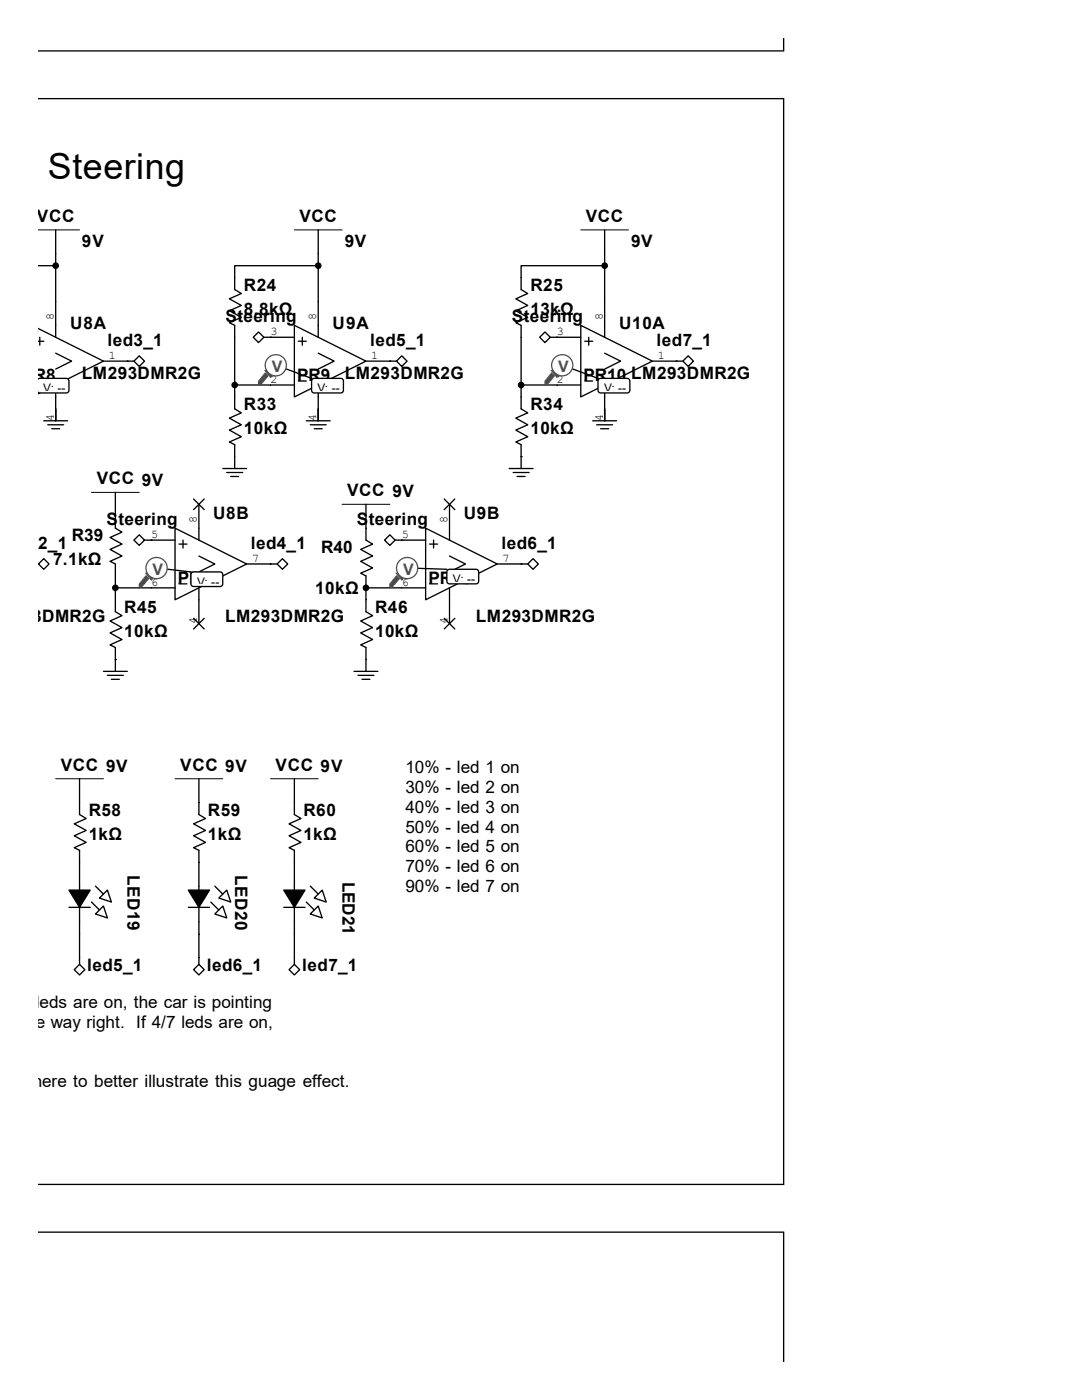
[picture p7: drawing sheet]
<svg xmlns="http://www.w3.org/2000/svg" width="216mm" height="279mm" viewBox="0 0 216 279" stroke-linecap="round" stroke-linejoin="round" font-family="sans-serif">
<g fill="none" stroke="#000" stroke-width=".26">
<path d="M7.6 19.7h148.8M156.4 7.6v2.6h-148.8M156.4 19.7v216.7h-148.8M156.4 19.7h.1M7.6 53h3.5M11.1 45.9v21.4M63.5 53h-16.7v4.8l1.4 .8-2.4 1 2.4 1.4-2.4 1 2.4 1.3-2.4 1.1 1 .5v16.7l1.4 .8-2.4 1 2.4 1.4-2.4 1 2.4 1.4-2.4 1 1 .5v4.8M63.5 45.9v21.4M120.6 53h-16.6v4.8l1.3 .8-2.4 1 2.4 1.4-2.4 1 2.4 1.3-2.4 1.1 1.1 .5v16.7l1.3 .8-2.4 1 2.4 1.4-2.4 1 2.4 1.4-2.4 1 1.1 .5v4.8M120.6 45.9v21.4M7.6 65.5l13 6.6-13 6.5M7.6 76h1.1"/>
<path d="M7.6 68.1h1.1M7.9 67.3v1.6M11.1 70.5l3.2 1.6-3.2 1.6M11.1 76.8v7.2M20.6 72.1h6.1M25.4 72.1h.1M26.7 72.1l1.1-1.1 1 1.1-1 1zM46.8 76.8h11.9M51.6 66.3l1.1 1-1.1 1.1-1.1-1.1zM52.7 67.3h6M54 67.3h.1M58.7 64.9l14.3 7.2-14.3 7.1z"/>
<path d="M59.5 76h1.6M59.5 68.1h1.6M60.3 67.3v1.6M63.5 70.5l3.2 1.6-3.2 1.6M63.5 76.8v7.2M73 72.1h6.1M77.8 72.1h.1M79.1 72.1l1.1-1.1 1 1.1-1 1zM104 76.8h11.9M108.7 66.3l1.1 1-1.1 1.1-1-1.1zM109.8 67.3h6.1M111.1 67.3h.1"/>
<path d="M115.9 64.9l14.3 7.2-14.3 7.1zM116.7 76h1.6M116.7 68.1h1.6M117.5 67.3v1.6M120.6 70.5l3.2 1.6-3.2 1.6M120.6 76.8v7.2M130.2 72.1h6.1M134.9 72.1h.1M136.3 72.1l1-1.1 1.1 1.1-1.1 1zM8.7 84h4.8M9.5 84.8h3.2M10.3 85.6h1.6"/>
<path d="M23 98.3v7.1l1.3 .8-2.3 1.1 2.3 1.3-2.3 1 2.3 1.4-2.3 1 1 .6v9.5l1.3 .8-2.3 1 2.3 1.4-2.3 1 2.3 1.3-2.3 1.1 1 .5v4.8M38.6 99.6l2.1 2.1M40.7 99.6l-2.1 2.1M44.4 93.5h4.8M45.2 94.3h3.2M46 95.1h1.6M61.1 84h4.8M61.9 84.8h3.2M62.7 85.6h1.6M88.6 99.6l2.2 2.1M90.8 99.6l-2.2 2.1M101.6 93.5h4.8"/>
<path d="M102.4 94.3h3.2M103.2 95.1h1.6M104 91.1h.1M118.3 84h4.7M119.1 84.8h3.1M119.9 85.6h1.5M7.6 112.6h.1M7.7 112.6l1-1.1 1.1 1.1-1.1 1zM23 117.3h11.9M27.8 106.7l1 1.1-1 1-1.1-1zM28.8 107.8h6.1M30.2 107.8h.1"/>
<path d="M34.9 105.4l14.3 7.2-14.3 7.1zM35.7 116.5h1.6M35.7 108.6h1.6M36.5 107.8v1.6M39.7 111l3.2 1.6-3.2 1.5M39.7 100.6v7.2M39.7 117.3v7.2M49.2 112.6h6.1M54 112.6h.1M55.3 112.6l1.1-1.1 1 1.1-1 1zM73 100.6v7.2l1.3 .8-2.3 1 2.3 1.4-2.3 1 2.3 1.3-2.3 1.1 1 .5v7.2l1.3 .8-2.3 1 2.3 1.4-2.3 1 2.3 1.3-2.3 1.1 1 .5v4.8M73 117.3h11.9"/>
<path d="M77.8 106.7l1 1.1-1 1-1.1-1zM78.8 107.8h6.1M80.2 107.8h.1M84.9 105.4l14.3 7.2-14.3 7.1zM85.7 116.5h1.6M85.7 108.6h1.6M86.5 107.8v1.6M89.7 111l3.2 1.6-3.2 1.5M89.7 100.6v7.2M89.7 117.3v7.2M99.2 112.6h6.1M104 112.6h.1"/>
<path d="M105.3 112.6l1.1-1.1 1 1.1-1 1zM20.6 134h4.8M21.4 134.8h3.2M22.2 135.6h1.6M23 131.6h.1M38.6 123.4l2.1 2.1M40.7 123.4l-2.1 2.1M70.6 134h4.8M71.4 134.8h3.2M72.2 135.6h1.6M88.6 123.4l2.2 2.1M90.8 123.4l-2.2 2.1"/>
<path d="M15.9 155.4v7.2l1.3 .8-2.4 1 2.4 1.3-2.4 1.1 2.4 1.3-2.4 1.1 1.1 .5v22.8M39.7 155.4v7.2l1.3 .8-2.4 1 2.4 1.3-2.4 1.1 2.4 1.3-2.4 1.1 1.1 .5v22.8M58.7 155.4v7.2l1.4 .8-2.4 1 2.4 1.3-2.4 1.1 2.4 1.3-2.4 1.1 1 .5v22.8M19 176.8l1.6 1.6M19.8 179.2l1.6-1.6 .8 2.4zM42.9 176.8l1.5 1.6M43.7 179.2l1.5-1.6 .8 2.4zM61.9 176.8l1.6 1.6M62.7 179.2l1.6-1.6 .8 2.4zM13.8 181.1h4.2M14.8 193.5l1.1-1 1 1-1 1.1zM18.3 180l1.5 1.6"/>
<path d="M19 182.4l1.6-1.6 .8 2.4zM37.6 181.1h4.2M38.6 193.5l1.1-1 1 1-1 1.1zM42.1 180l1.6 1.6M42.9 182.4l1.5-1.6 .8 2.4zM56.6 181.1h4.3M57.7 193.5l1-1 1.1 1-1.1 1.1zM61.1 180l1.6 1.6M61.9 182.4l1.6-1.6 .8 2.4zM7.6 245.9h148.8v25.9"/>
</g>
<path d="M7.6 45.9h8.3M58.7 45.9h9.6M115.9 45.9h9.5M18.3 98.3h9.5M68.3 100.6h9.5M11.1 155.4h9.5M34.9 155.4h9.5M54 155.4h9.5" fill="none" stroke="#000" stroke-width=".2"/>
<g fill="#000" stroke="#000" stroke-width=".26">
<path d="M13.8 177.6h4.2l-2.1 3.5zM37.6 177.6h4.2l-2.1 3.5zM56.6 177.6h4.3l-2.2 3.5z"/>
<circle cx="11.1" cy="53" r=".53"/>
<circle cx="63.5" cy="53" r=".53"/>
<circle cx="120.6" cy="53" r=".53"/>
<circle cx="46.8" cy="76.8" r=".53"/>
<circle cx="104" cy="76.8" r=".53"/>
<circle cx="23" cy="117.3" r=".53"/>
<circle cx="73" cy="117.3" r=".53"/>
</g>
<g fill="#fff" stroke="#000" stroke-width=".26">
<path d="M7.7 75.6h5.8l.3 .4-.1 2.2-.5 .2-5.5-.1-.1-.1z" fill-rule="evenodd"/>
<path d="M62.4 75.6h5.9l.2 .4v2.2l-.5 .2-5.6-.1-.2-.4v-1.9z" fill-rule="evenodd"/>
</g>
<path d="M55 72.9l7.2 2.6" fill="none" stroke="#000" stroke-width=".26"/>
<path d="M52.9 74.5l.6 .5-1.3 1.6-.6 .2v-.7z" fill-rule="evenodd" fill="#505050"/>
<path d="M52.9 74.5l.6 .5-1.3 1.6-.6 .2v-.7z" fill="none" stroke="#505050" stroke-width=".25"/>
<path d="M52.9 74h.3l1.1 1-.3 .3z" fill-rule="evenodd" fill="#505050"/>
<path d="M52.9 74h.3l1.1 1-.3 .3z" fill="none" stroke="#505050" stroke-width=".25"/>
<circle cx="55" cy="72.9" r="2.11" fill="#fff"/>
<circle cx="55" cy="72.9" r="2.11" fill="none" stroke="#505050" stroke-width=".25"/>
<path d="M89.4 113.7h5.9l.2 .4-.1 2.2-.4 .2-5.6-.1-.2-.4v-1.9z" fill-rule="evenodd" fill="#fff" stroke="#000" stroke-width=".26"/>
<path d="M81.2 113.3l8 .3" fill="none" stroke="#000" stroke-width=".26"/>
<path d="M79.1 114.9l.6 .6-1.4 1.6-.5 .2v-.8z" fill-rule="evenodd" fill="#505050"/>
<path d="M79.1 114.9l.6 .6-1.4 1.6-.5 .2v-.8z" fill="none" stroke="#505050" stroke-width=".25"/>
<path d="M79.1 114.4h.3l1 1.1-.2 .2z" fill-rule="evenodd" fill="#505050"/>
<path d="M79.1 114.4h.3l1 1.1-.2 .2z" fill="none" stroke="#505050" stroke-width=".25"/>
<circle cx="81.2" cy="113.4" r="2.12" fill="#fff"/>
<circle cx="81.2" cy="113.4" r="2.12" fill="none" stroke="#505050" stroke-width=".25"/>
<path d="M119.6 75.6h5.8l.3 .4-.1 2.2-.5 .2-5.5-.1-.3-.4v-1.9z" fill-rule="evenodd" fill="#fff" stroke="#000" stroke-width=".26"/>
<path d="M112.2 72.9l7.1 2.6" fill="none" stroke="#000" stroke-width=".26"/>
<path d="M110.1 74.5l.5 .5-1.3 1.6-.5 .2v-.7z" fill-rule="evenodd" fill="#505050"/>
<path d="M110.1 74.5l.5 .5-1.3 1.6-.5 .2v-.7z" fill="none" stroke="#505050" stroke-width=".25"/>
<path d="M110.1 74h.3l1 1-.3 .3z" fill-rule="evenodd" fill="#505050"/>
<path d="M110.1 74h.3l1 1-.3 .3z" fill="none" stroke="#505050" stroke-width=".25"/>
<circle cx="112.2" cy="72.9" r="2.11" fill="#fff"/>
<circle cx="112.2" cy="72.9" r="2.11" fill="none" stroke="#505050" stroke-width=".25"/>
<path d="M38.4 114.2h5.8l.2 .5v2.1l-.5 .3-5.5-.1-.3-.5v-1.8z" fill-rule="evenodd" fill="#fff" stroke="#000" stroke-width=".26"/>
<path d="M31.2 113.3l6.9 .8" fill="none" stroke="#000" stroke-width=".26"/>
<path d="M29.1 114.9l.5 .6-1.3 1.6-.5 .2v-.8z" fill-rule="evenodd" fill="#505050"/>
<path d="M29.1 114.9l.5 .6-1.3 1.6-.5 .2v-.8z" fill="none" stroke="#505050" stroke-width=".25"/>
<path d="M29.1 114.4h.3l1 1.1-.2 .2z" fill-rule="evenodd" fill="#505050"/>
<path d="M29.1 114.4h.3l1 1.1-.2 .2z" fill="none" stroke="#505050" stroke-width=".25"/>
<circle cx="31.2" cy="113.4" r="2.12" fill="#fff"/>
<circle cx="31.2" cy="113.4" r="2.12" fill="none" stroke="#505050" stroke-width=".25"/>
<text font-size="7.1" x="9.5" y="35.7">Steering</text>
<g font-size="3.4">
<text x="7.4" y="44.2">VCC</text>
<text x="59.7" y="44.2">VCC</text>
<text x="116.9" y="44.2">VCC</text>
<text x="16.3" y="49.3">9V</text>
<text x="68.8" y="49.3">9V</text>
<text x="125.9" y="49.3">9V</text>
<text x="48.7" y="58">R24</text>
<text x="105.8" y="58">R25</text>
<text x="14" y="65.7">U8A</text>
<text x="45" y="64.3">Steering</text>
<text x="48.7" y="62.8">8.8kΩ</text>
<text x="66.4" y="65.7">U9A</text>
<text x="102.2" y="64.3">Steering</text>
<text x="105.8" y="62.8">13kΩ</text>
<text x="123.5" y="65.7">U10A</text>
<text x="21.5" y="69.1">led3_1</text>
<text x="73.9" y="69.1">led5_1</text>
<text x="131" y="69.1">led7_1</text>
<text x="4.5" y="76">PR8</text>
<text x="16.3" y="75.7">LM293DMR2G</text>
<text x="59.3" y="76">PR9</text>
<text x="68.8" y="75.7">LM293DMR2G</text>
<text x="116.4" y="76">PR10 LM293DMR2G</text>
<text x="48.7" y="81.8">R33</text>
<text x="105.8" y="81.8">R34</text>
<text x="48.7" y="86.6">10kΩ</text>
<text x="105.8" y="86.6">10kΩ</text>
<text x="19.3" y="96.6">VCC 9V</text>
<text x="69.3" y="99">VCC 9V</text>
<text x="14.4" y="108">R39</text>
<text x="21.3" y="104.8">Steering</text>
<text x="42.5" y="103.5">U8B</text>
<text x="71.2" y="104.8">Steering</text>
<text x="92.5" y="103.5">U9B</text>
<text x="2.4" y="109.6">led2_1</text>
<text x="10.6" y="112.8">7.1kΩ</text>
<text x="50" y="109.6">led4_1</text>
<text x="64.1" y="110.4">R40</text>
<text x="100.1" y="109.6">led6_1</text>
<text x="35.5" y="116.5">PR15</text>
<text x="62.9" y="118.6">10kΩ</text>
<text x="85.5" y="116.5">PR16</text>
<text x="-.5" y="124.2">M293DMR2G</text>
<text x="24.8" y="122.3">R45</text>
<text x="44.9" y="124.2">LM293DMR2G</text>
<text x="74.8" y="122.3">R46</text>
<text x="95" y="124.2">LM293DMR2G</text>
<text x="24.8" y="127">10kΩ</text>
<text x="74.8" y="127">10kΩ</text>
<text x="12.1" y="153.8">VCC 9V</text>
<text x="35.9" y="153.8">VCC 9V</text>
<text x="55" y="153.8">VCC 9V</text>
<text x="80.9" y="154.3">10% - led 1 on</text>
<text x="80.9" y="158.2">30% - led 2 on</text>
<text x="17.7" y="162.8">R58</text>
<text x="17.7" y="167.6">1kΩ</text>
<text x="41.5" y="162.8">R59</text>
<text x="41.5" y="167.6">1kΩ</text>
<text x="60.5" y="162.8">R60</text>
<text x="60.5" y="167.6">1kΩ</text>
<text x="80.9" y="162.2">40% - led 3 on</text>
<text x="80.9" y="166.2">50% - led 4 on</text>
<text x="80.9" y="170.1">60% - led 5 on</text>
<text x="25.4" y="174.7" transform="rotate(90 25.4 174.7)">LED19</text>
<text x="46.9" y="174.7" transform="rotate(90 46.9 174.7)">LED20</text>
<text x="68.3" y="175.9" transform="rotate(90 68.3 175.9)">LED21</text>
<text x="80.9" y="174.1">70% - led 6 on</text>
<text x="80.9" y="178">90% - led 7 on</text>
<text x="17.4" y="193.7">led5_1</text>
<text x="41.3" y="193.7">led6_1</text>
<text x="60.3" y="193.7">led7_1</text>
<text x="-1" y="201.1">If no leds are on, the car is pointing</text>
<text x="-.3" y="205.1">all the way right. If 4/7 leds are on,</text>
<text x="-.5" y="216.9">tors here to better illustrate this guage effect.</text>
</g>
<g font-size="3.2" fill="#505050">
<text x="54.2" y="74.2">V</text>
<text x="111.4" y="74.2">V</text>
<text x="30.4" y="114.7">V</text>
<text x="80.4" y="114.7">V</text>
</g>
<g font-size="2.4">
<text x="10.7" y="63.9" transform="rotate(-90 10.7 63.9)">8</text>
<text x="63.1" y="63.9" transform="rotate(-90 63.1 63.9)">8</text>
<text x="120.3" y="63.9" transform="rotate(-90 120.3 63.9)">8</text>
<text x="21.7" y="71.7">1</text>
<text x="54" y="66.9">3</text>
<text x="74.1" y="71.7">1</text>
<text x="111.1" y="66.9">3</text>
<text x="131.2" y="71.7">1</text>
<text x="54" y="76.5">2</text>
<text x="111.1" y="76.5">2</text>
<text x="8.6" y="78.2">V: --</text>
<text x="10.7" y="84" transform="rotate(-90 10.7 84)">4</text>
<text x="63.1" y="84" transform="rotate(-90 63.1 84)">4</text>
<text x="63.4" y="78.2">V: --</text>
<text x="120.3" y="84" transform="rotate(-90 120.3 84)">4</text>
<text x="120.5" y="78.2">V: --</text>
<text x="30.2" y="107.4">5</text>
<text x="39.3" y="104.4" transform="rotate(-90 39.3 104.4)">8</text>
<text x="80.2" y="107.4">5</text>
<text x="89.3" y="104.4" transform="rotate(-90 89.3 104.4)">8</text>
<text x="50.3" y="112.1">7</text>
<text x="100.3" y="112.1">7</text>
<text x="30.2" y="116.9">6</text>
<text x="39.3" y="116.9">V: --</text>
<text x="80.2" y="116.9">6</text>
<text x="90.4" y="116.3">V: --</text>
<text x="39.3" y="124.5" transform="rotate(-90 39.3 124.5)">4</text>
<text x="89.3" y="124.5" transform="rotate(-90 89.3 124.5)">4</text>
</g>
</svg>
